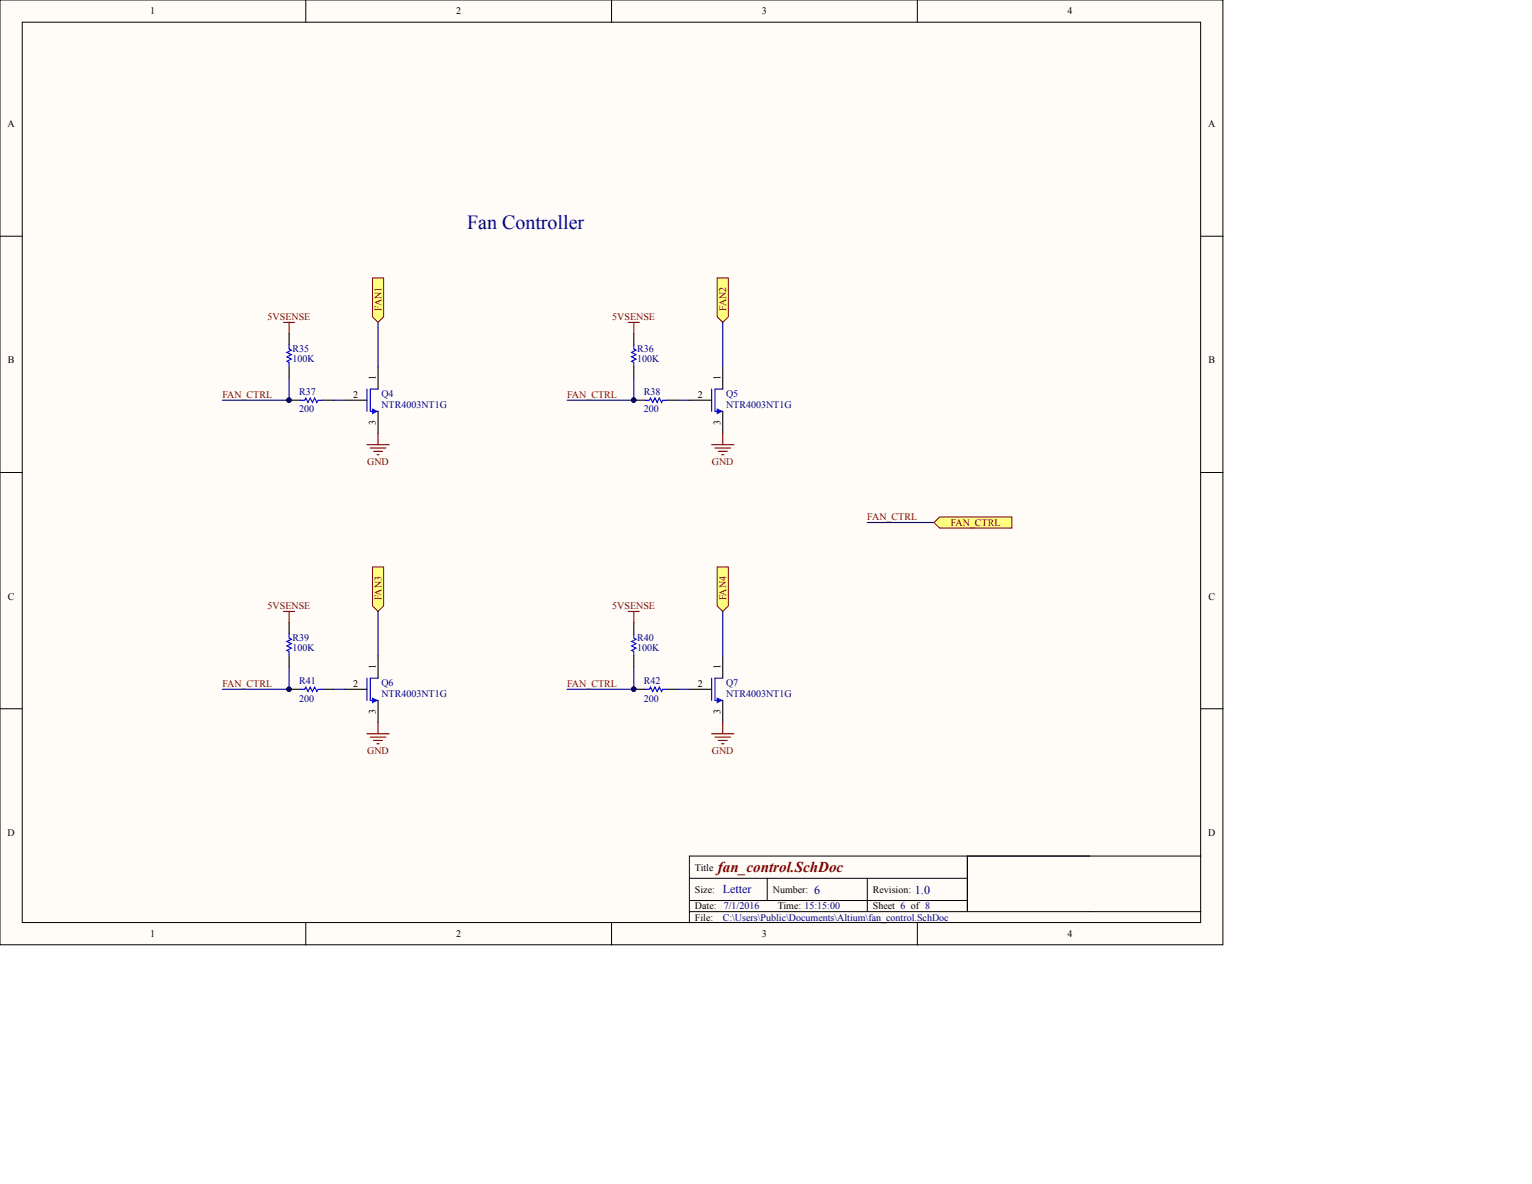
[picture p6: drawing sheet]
<svg xmlns="http://www.w3.org/2000/svg" width="349mm" height="270mm" viewBox="0 0 349 270" stroke-linecap="round" stroke-linejoin="round" font-family="sans-serif">
<g fill="#fffcf8" stroke="#000" stroke-width=".23">
<path d="M0 0h278.8v215.3h-278.8z"/>
<path d="M5.1 5.1h268.6v205.2h-268.6z"/>
</g>
<g fill="none" stroke="#000" stroke-width=".23">
<path d="M69.7 0v5.1M139.4 0v5.1M209.1 0v5.1M0 53.8h5.1M273.8 53.8h5M0 107.7h5.1M273.8 107.7h5M0 161.5h5.1M273.8 161.5h5M220.5 195.1v12.7v-12.7h53.3M248.4 195.1h-91.2v15.2M69.7 210.3v5.1"/>
<path d="M139.4 210.3v5.1M157.2 200.2h63.3M157.2 207.8h116.6M157.2 205.3h63.3M174.9 200.2v5.1M197.7 200.2v7.6M209.1 210.3v5.1"/>
</g>
<path d="M65.9 78.6v1l.5 .2-1 .5 1 .5-1 .5 1 .5-1 .6 .5 .2v1M144.5 78.6v1l.5 .2-1 .5 1 .5-1 .5 1 .5-1 .6 .5 .2v1M83.7 88.7v5.1M86.2 88.7h-1.8v5.1h1.8M162.2 88.7v5.1M164.8 88.7h-1.8v5.1h1.8M65.9 144.4v1.1l.5 .2-1 .5 1 .5-1 .5 1 .5-1 .5 .5 .3v1M83.7 154.6v5M86.2 154.6h-1.8v5h1.8M144.5 144.4v1.1l.5 .2-1 .5 1 .5-1 .5 1 .5-1 .5 .5 .3v1M162.2 154.6v5M164.8 154.6h-1.8v5h1.8" fill="none" stroke="#00f" stroke-width=".25"/>
<g fill="#00f" stroke="#00f" stroke-width=".23">
<path d="M84.9 93.3l1 .5-1 .5z"/>
<path d="M163.5 93.3l1 .5-1 .5z"/>
<path d="M84.9 159.1l1 .5-1 .6z"/>
<path d="M163.5 159.1l1 .5-1 .6z"/>
</g>
<g fill="none" stroke="#000" stroke-width=".25">
<path d="M65.9 76v2.6M144.5 76v2.6M65.9 83.6v2.6M78.6 91.2h5.1M86.2 83.6v5.1M86.2 93.8v5M144.5 83.6v2.6M157.2 91.2h5M164.8 83.6v5.1M164.8 93.8v5M65.9 141.9v2.5M65.9 149.5v2.5"/>
<path d="M78.6 157.1h5.1M86.2 149.5v5.1M86.2 159.6v5.1M144.5 141.9v2.5M144.5 149.5v2.5M157.2 157.1h5M164.8 149.5v5.1M164.8 159.6v5.1"/>
</g>
<g fill="none" stroke="#800000" stroke-width=".25">
<path d="M64.6 73.5h2.6M65.9 73.5v2.5M143.2 73.5h2.6M144.5 73.5v2.5M86.2 98.8v2.6M164.8 98.8v2.6M83.7 101.4h5M84.4 102.1h3.6M85.2 102.9h2M85.9 103.6h.5M162.2 101.4h5.1M163 102.1h3.5"/>
<path d="M163.8 102.9h2M164.5 103.6h.5M64.6 139.4h2.6M65.9 139.4v2.5M143.2 139.4h2.6M144.5 139.4v2.5M83.7 167.2h5M84.4 168h3.6M85.2 168.8h2M85.9 169.5h.5M86.2 164.7v2.5M162.2 167.2h5.1"/>
<path d="M163 168h3.5M163.8 168.8h2M164.5 169.5h.5M164.8 164.7v2.5"/>
</g>
<g fill="#ffff80" stroke="#800000" stroke-width=".23">
<path d="M84.9 63.3h2.6v8.9l-1.3 1.3-1.3-1.3z" fill-rule="evenodd"/>
<path d="M163.5 63.3h2.5v8.9l-1.2 1.3-1.3-1.3z" fill-rule="evenodd"/>
<path d="M84.9 129.2h2.6v8.9l-1.3 1.3-1.3-1.3z" fill-rule="evenodd"/>
<path d="M163.5 129.2h2.5v8.9l-1.2 1.3-1.3-1.3z" fill-rule="evenodd"/>
</g>
<path d="M164.8 73.5v10.1M65.9 86.2v5h-15.2M76 91.2h2.6M144.5 86.2v5h-15.2M154.6 91.2h2.6M197.7 119.1h15.2M86.2 139.4v10.1M164.8 139.4v10.1M65.9 152v5.1h-15.2M76 157.1h2.6M144.5 152v5.1h-15.2M154.6 157.1h2.6" fill="none" stroke="#000080" stroke-width=".25"/>
<path d="M65.9 91.2h2.5M73.5 91.2h2.5M144.5 91.2h2.5M152.1 91.2h2.5M65.9 157.1h2.5M73.5 157.1h2.5M144.5 157.1h2.5M152.1 157.1h2.5" fill="none" stroke="#000" stroke-width=".25"/>
<g fill="#000080" stroke="#000080" stroke-width=".23">
<circle cx="65.9" cy="91.2" r=".48"/>
<circle cx="144.5" cy="91.2" r=".48"/>
<circle cx="65.9" cy="157.1" r=".48"/>
<circle cx="144.5" cy="157.1" r=".48"/>
</g>
<path d="M68.4 91.2h1.1l.2-.5 .5 1 .5-1 .5 1 .5-1 .5 1 .3-.5h1M147 91.2h1l.3-.5 .5 1 .5-1 .5 1 .5-1 .5 1 .3-.5h1M68.4 157.1h1.1l.2-.5 .5 1 .5-1 .5 1 .5-1 .5 1 .3-.5h1M147 157.1h1l.3-.5 .5 1 .5-1 .5 1 .5-1 .5 1 .3-.5h1" fill="none" stroke="#00f" stroke-width=".25"/>
<path d="M212.9 119.1l1.3-1.3h16.5v2.6h-16.5z" fill-rule="evenodd" fill="#ffff80" stroke="#800000" stroke-width=".23"/>
<path d="M86.2 73.5v10.1" fill="none" stroke="#000080" stroke-width=".25"/>
<text font-size="4.6" fill="#000080" x="106.5" y="52.2">Fan Controller</text>
<text font-size="3.4" fill="#800000" x="163.7" y="198.7">fan_control.SchDoc</text>
<g font-size="2.7" fill="#000080">
<text x="164.8" y="203.7">Letter</text>
<text x="185.6" y="203.8">6</text>
<text x="208.6" y="203.8">1.0</text>
</g>
<g font-size="2.3">
<text x="34.3" y="3.3">1</text>
<text x="104" y="3.3">2</text>
<text x="173.7" y="3.3">3</text>
<text x="243.4" y="3.3">4</text>
<text x="1.7" y="29">A</text>
<text x="275.5" y="29">A</text>
<text x="1.8" y="82.8">B</text>
<text x="275.5" y="82.8">B</text>
<text x="85.7" y="86.7" transform="rotate(-90 85.7 86.7)">1</text>
<text x="164.3" y="86.7" transform="rotate(-90 164.3 86.7)">1</text>
<text x="80.5" y="90.7">2</text>
<text x="159.1" y="90.7">2</text>
<text x="85.7" y="96.9" transform="rotate(-90 85.7 96.9)">3</text>
<text x="164.3" y="96.9" transform="rotate(-90 164.3 96.9)">3</text>
<text x="1.8" y="136.7">C</text>
<text x="275.5" y="136.7">C</text>
<text x="85.7" y="152.6" transform="rotate(-90 85.7 152.6)">1</text>
<text x="164.3" y="152.6" transform="rotate(-90 164.3 152.6)">1</text>
<text x="80.5" y="156.6">2</text>
<text x="159.1" y="156.6">2</text>
<text x="85.7" y="162.8" transform="rotate(-90 85.7 162.8)">3</text>
<text x="164.3" y="162.8" transform="rotate(-90 164.3 162.8)">3</text>
<text x="1.7" y="190.5">D</text>
<text x="275.5" y="190.5">D</text>
<text x="158.4" y="198.4">Title</text>
<text x="158.4" y="203.5">Size:</text>
<text x="176.2" y="203.5">Number:</text>
<text x="199" y="203.5">Revision:</text>
<text x="158.4" y="207.3">Date:</text>
<text x="158.4" y="209.8">File:</text>
<text x="177.3" y="207.3">Time: 15:15:00</text>
<text x="199" y="207.3">Sheet 6 of 8</text>
<text x="34.3" y="213.6">1</text>
<text x="104" y="213.6">2</text>
<text x="173.7" y="213.6">3</text>
<text x="243.4" y="213.6">4</text>
</g>
<g font-size="2.3" fill="#800000">
<text x="86.9" y="70.9" transform="rotate(-90 86.9 70.9)">FAN1</text>
<text x="165.5" y="70.9" transform="rotate(-90 165.5 70.9)">FAN2</text>
<text x="61" y="73">5VSENSE</text>
<text x="139.6" y="73">5VSENSE</text>
<text x="50.7" y="90.7">FAN_CTRL</text>
<text x="129.3" y="90.7">FAN_CTRL</text>
<text x="83.7" y="105.9">GND</text>
<text x="162.3" y="105.9">GND</text>
<text x="197.7" y="118.6">FAN_CTRL</text>
<text x="216.7" y="119.9">FAN_CTRL</text>
<text x="86.9" y="136.8" transform="rotate(-90 86.9 136.8)">FAN3</text>
<text x="165.5" y="136.8" transform="rotate(-90 165.5 136.8)">FAN4</text>
<text x="61" y="138.9">5VSENSE</text>
<text x="139.6" y="138.9">5VSENSE</text>
<text x="50.7" y="156.6">FAN_CTRL</text>
<text x="129.3" y="156.6">FAN_CTRL</text>
<text x="83.7" y="171.8">GND</text>
<text x="162.3" y="171.8">GND</text>
</g>
<g font-size="2.3" fill="#000080">
<text x="66.7" y="82.6">100K</text>
<text x="66.7" y="80.3">R35</text>
<text x="145.2" y="82.6">100K</text>
<text x="145.2" y="80.3">R36</text>
<text x="68.2" y="90">R37</text>
<text x="146.8" y="90">R38</text>
<text x="68.2" y="94">200</text>
<text x="86.9" y="90.5">Q4</text>
<text x="86.9" y="93">NTR4003NT1G</text>
<text x="146.8" y="94">200</text>
<text x="165.5" y="90.5">Q5</text>
<text x="165.5" y="93">NTR4003NT1G</text>
<text x="66.7" y="148.5">100K</text>
<text x="66.7" y="146.2">R39</text>
<text x="145.2" y="148.5">100K</text>
<text x="145.2" y="146.2">R40</text>
<text x="68.2" y="155.8">R41</text>
<text x="146.8" y="155.8">R42</text>
<text x="68.2" y="159.9">200</text>
<text x="86.9" y="156.4">Q6</text>
<text x="86.9" y="158.9">NTR4003NT1G</text>
<text x="146.8" y="159.9">200</text>
<text x="165.5" y="156.4">Q7</text>
<text x="165.5" y="158.9">NTR4003NT1G</text>
<text x="164.8" y="209.8">C:\Users\Public\Documents\Altium\fan_control.SchDoc</text>
<text x="165" y="207.3">7/1/2016</text>
</g>
</svg>
